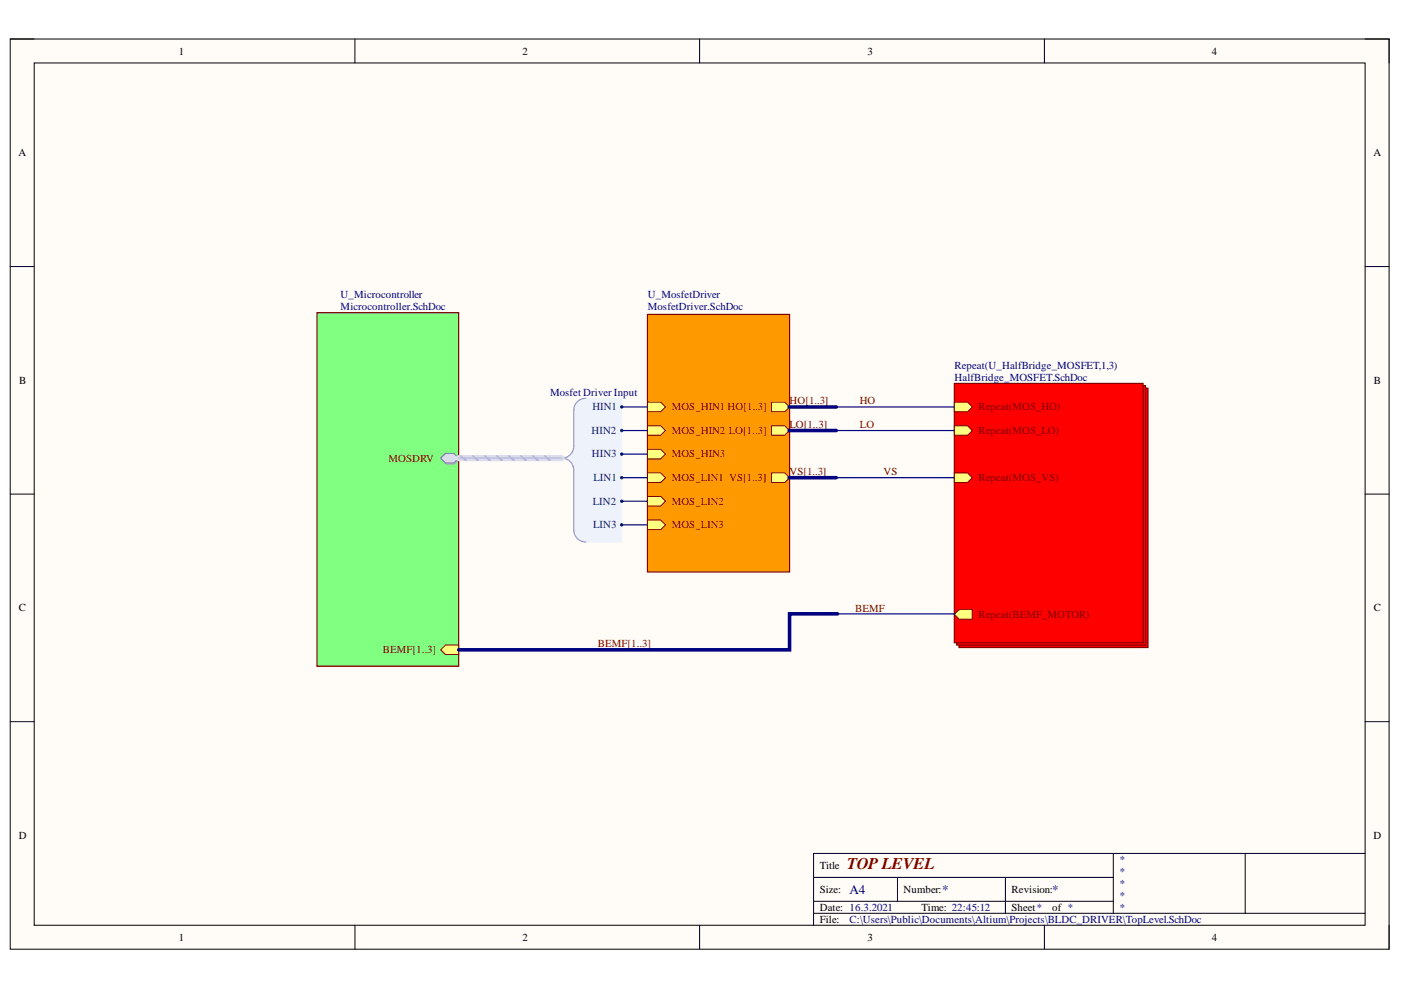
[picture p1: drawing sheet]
<svg xmlns="http://www.w3.org/2000/svg" width="297mm" height="210mm" viewBox="0 0 297 210" stroke-linecap="round" stroke-linejoin="round" font-family="sans-serif">
<path d="M2.2 8.3h292.3v193h-292.3z" fill-rule="evenodd" fill="#fffcf8"/>
<path d="M2.2 8.3h292.3v193h-292.3z" fill="none" stroke="#000" stroke-width=".21"/>
<path d="M7.3 13.3h282.1v182.9h-282.1z" fill-rule="evenodd" fill="#fffcf8"/>
<g fill="none" stroke="#000" stroke-width=".21">
<path d="M2.2 8.3h5.1M7.3 13.3h282.1v182.9h-282.1zM75.3 8.3v5M148.3 8.3v5M221.4 8.3v5M289.4 8.3h5.1v5M2.2 56.5h5.1M289.4 56.5h5.1M2.2 104.8h5.1M289.4 104.8h5.1M2.2 153h5.1M289.4 153h5.1"/>
<path d="M75.3 196.2v5.1M148.3 196.2v5.1M172.5 186h63.5M172.5 193.6h116.9M172.5 191.1h63.5M190.3 186v5.1M213.2 186v7.6M221.4 196.2v5.1M236 180.9v12.7M264 180.9v12.7M289.4 180.9h-116.9v15.3M294.5 196.2v5.1"/>
</g>
<path d="M67.2 66.3h30v75h-30z" fill-rule="evenodd" fill="#80ff80"/>
<path d="M67.2 66.3h30v75h-30z" fill="none" stroke="#800000" stroke-width=".25"/>
<path d="M94.6 96.4h1.8l1 1-1 1h-1.8l-1-1z" fill-rule="evenodd" fill="#bac0ca"/>
<path d="M94.6 96.4h1.8l1 1-1 1h-1.8l-1-1z" fill="none" stroke="#a6acb6" stroke-width=".21"/>
<path d="M94.4 96.1h1.8l1 1-1 1.1h-1.8l-1-1.1z" fill-rule="evenodd" fill="#d5e4ff"/>
<path d="M94.4 96.1h1.8l1 1-1 1.1h-1.8l-1-1.1z" fill="none" stroke="#71809b" stroke-width=".21"/>
<path d="M94.4 136.8h2.8v2h-2.8l-1-1z" fill-rule="evenodd" fill="#ffff80"/>
<path d="M94.4 136.8h2.8v2h-2.8l-1-1z" fill="none" stroke="#800000" stroke-width=".21"/>
<path d="M137.3 66.7h30.1v54.6h-30.1z" fill-rule="evenodd" fill="#f90"/>
<path d="M137.3 66.7h30.1v54.6h-30.1z" fill="none" stroke="#800000" stroke-width=".25"/>
<path d="M163.6 100.3h2.8l1 1-1 1h-2.8z" fill-rule="evenodd" fill="#ffff80"/>
<path d="M163.6 100.3h2.8l1 1-1 1h-2.8z" fill="none" stroke="#800000" stroke-width=".21"/>
<path d="M163.6 85.3h2.8l1 1-1 1h-2.8z" fill-rule="evenodd" fill="#ffff80"/>
<path d="M163.6 85.3h2.8l1 1-1 1h-2.8z" fill="none" stroke="#800000" stroke-width=".21"/>
<path d="M163.6 90.3h2.8l1 1-1 1h-2.8z" fill-rule="evenodd" fill="#ffff80"/>
<path d="M163.6 90.3h2.8l1 1-1 1h-2.8z" fill="none" stroke="#800000" stroke-width=".21"/>
<path d="M137.3 95.3h2.8l1 1-1 1h-2.8z" fill-rule="evenodd" fill="#ffff80"/>
<path d="M137.3 95.3h2.8l1 1-1 1h-2.8z" fill="none" stroke="#800000" stroke-width=".21"/>
<path d="M137.3 105.3h2.8l1 1-1 1h-2.8z" fill-rule="evenodd" fill="#ffff80"/>
<path d="M137.3 105.3h2.8l1 1-1 1h-2.8z" fill="none" stroke="#800000" stroke-width=".21"/>
<path d="M137.3 110.3h2.8l1 1-1 1h-2.8z" fill-rule="evenodd" fill="#ffff80"/>
<path d="M137.3 110.3h2.8l1 1-1 1h-2.8z" fill="none" stroke="#800000" stroke-width=".21"/>
<path d="M137.3 90.3h2.8l1 1-1 1h-2.8z" fill-rule="evenodd" fill="#ffff80"/>
<path d="M137.3 90.3h2.8l1 1-1 1h-2.8z" fill="none" stroke="#800000" stroke-width=".21"/>
<path d="M137.3 85.3h2.8l1 1-1 1h-2.8z" fill-rule="evenodd" fill="#ffff80"/>
<path d="M137.3 85.3h2.8l1 1-1 1h-2.8z" fill="none" stroke="#800000" stroke-width=".21"/>
<path d="M137.3 100.3h2.8l1 1-1 1h-2.8z" fill-rule="evenodd" fill="#ffff80"/>
<path d="M137.3 100.3h2.8l1 1-1 1h-2.8z" fill="none" stroke="#800000" stroke-width=".21"/>
<path d="M203.3 82.3h40.1v55h-40.1z" fill-rule="evenodd" fill="#f00"/>
<path d="M203.3 82.3h40.1v55h-40.1z" fill="none" stroke="#800000" stroke-width=".25"/>
<path d="M202.8 81.8h40.1v55h-40.1z" fill-rule="evenodd" fill="#f00"/>
<path d="M202.8 81.8h40.1v55h-40.1z" fill="none" stroke="#800000" stroke-width=".25"/>
<path d="M202.3 81.3h40.1v55h-40.1z" fill-rule="evenodd" fill="#f00"/>
<path d="M202.3 81.3h40.1v55h-40.1z" fill="none" stroke="#800000" stroke-width=".25"/>
<path d="M202.3 100.3h2.8l1.1 1-1.1 1h-2.8z" fill-rule="evenodd" fill="#ffff80"/>
<path d="M202.3 100.3h2.8l1.1 1-1.1 1h-2.8z" fill="none" stroke="#800000" stroke-width=".21"/>
<path d="M202.3 85.3h2.8l1.1 1-1.1 1h-2.8z" fill-rule="evenodd" fill="#ffff80"/>
<path d="M202.3 85.3h2.8l1.1 1-1.1 1h-2.8z" fill="none" stroke="#800000" stroke-width=".21"/>
<path d="M202.3 90.3h2.8l1.1 1-1.1 1h-2.8z" fill-rule="evenodd" fill="#ffff80"/>
<path d="M202.3 90.3h2.8l1.1 1-1.1 1h-2.8z" fill="none" stroke="#800000" stroke-width=".21"/>
<path d="M203.3 129.3h2.9v2h-2.9l-1-1z" fill-rule="evenodd" fill="#ffff80"/>
<path d="M203.3 129.3h2.9v2h-2.9l-1-1z" fill="none" stroke="#800000" stroke-width=".21"/>
<path d="M122 85.7l.9-.9 1.3-.4h7.6v30.5h-7.6l-1.3-.3-.9-1-.4-1.2v-13.4l-.6-1-1.3-.9 1.3-.8 .6-1.1v-8.2z" fill-rule="evenodd" fill="#edf2fb"/>
<path d="M122 85.7l.9-.9 1.3-.4h7.6v30.5h-7.6l-1.3-.3-.9-1-.4-1.2v-13.4l-.6-1-1.3-.9 1.3-.8 .6-1.1v-8.2z" fill="none" stroke="#edf2fb" stroke-width=".21"/>
<path d="M124.2 84.4a2.54 2.54 0 0 0-2.6 2.6v7.6a2.54 2.54 0 0 1-2.5 2.5 2.54 2.54 0 0 1 2.5 2.6v12.7a2.54 2.54 0 0 0 2.6 2.5" fill="none" stroke="#8f9ec9" stroke-width=".25"/>
<circle cx="131.8" cy="86.3" r=".25" fill="#003a70"/>
<circle cx="131.8" cy="86.3" r=".25" fill="none" stroke="#003a70" stroke-width=".21"/>
<circle cx="131.8" cy="91.3" r=".25" fill="#003a70"/>
<circle cx="131.8" cy="91.3" r=".25" fill="none" stroke="#003a70" stroke-width=".21"/>
<circle cx="131.8" cy="96.3" r=".25" fill="#003a70"/>
<circle cx="131.8" cy="96.3" r=".25" fill="none" stroke="#003a70" stroke-width=".21"/>
<circle cx="131.8" cy="101.3" r=".25" fill="#003a70"/>
<circle cx="131.8" cy="101.3" r=".25" fill="none" stroke="#003a70" stroke-width=".21"/>
<circle cx="131.8" cy="106.3" r=".25" fill="#003a70"/>
<circle cx="131.8" cy="106.3" r=".25" fill="none" stroke="#003a70" stroke-width=".21"/>
<circle cx="131.8" cy="111.3" r=".25" fill="#003a70"/>
<circle cx="131.8" cy="111.3" r=".25" fill="none" stroke="#003a70" stroke-width=".21"/>
<path d="M131.8 96.3h5.5M131.8 91.3h5.5M131.8 86.3h5.5M177.3 91.3h25M177.3 86.3h25M131.8 111.3h5.5M131.8 106.3h5.5M131.8 101.3h5.5M177.3 101.3h25M177.6 130.2h24.7v.1" fill="none" stroke="#000080" stroke-width=".25"/>
<path d="M167.3 86.3h10M167.3 91.3h10M167.3 101.3h10M177.6 130.2h-10.2v7.6h-70.2" fill="none" stroke="#000080" stroke-width=".76"/>
<path d="M97.2 97.1h21.9" fill="none" stroke="#cbdaff" stroke-width="1.3"/>
<path d="M97.8 96.7l1 .9M100.3 96.7l1 .9M102.8 96.7l1.1 .9M105.4 96.7l1 .9M107.9 96.7l1 .9M110.5 96.7l1 .9M113 96.7l1 .9M115.5 96.7l1.1 .9" fill="none" stroke="#adbce7" stroke-width=".38"/>
<path d="M97.2 97.1h21.9" fill="none" stroke="#adbce7" stroke-width=".25"/>
<text font-size="3.5" fill="#800000" x="179.6" y="184.3">TOP LEVEL</text>
<g font-size="2.8" fill="#000080">
<text x="180.1" y="189.5">A4</text>
<text x="199.8" y="189.5">*</text>
<text x="223.1" y="189.5">*</text>
</g>
<g font-size="2.3">
<text x="37.9" y="11.6">1</text>
<text x="110.8" y="11.6">2</text>
<text x="183.9" y="11.6">3</text>
<text x="256.9" y="11.6">4</text>
<text x="3.9" y="33.1">A</text>
<text x="291.2" y="33.1">A</text>
<text x="4.1" y="81.4">B</text>
<text x="291.3" y="81.4">B</text>
<text x="4" y="129.6">C</text>
<text x="291.3" y="129.6">C</text>
<text x="4" y="177.8">D</text>
<text x="291.2" y="177.8">D</text>
<text x="173.8" y="184.3">Title</text>
<text x="173.8" y="189.3">Size:</text>
<text x="191.6" y="189.3">Number:</text>
<text x="214.5" y="189.3">Revision:</text>
<text x="173.8" y="193.1">Date: 16.3.2021</text>
<text x="173.8" y="195.7">File:</text>
<text x="195.4" y="193.1">Time: 22:45:12</text>
<text x="214.5" y="193.1">Sheet*</text>
<text x="223.1" y="193.1">of *</text>
<text x="37.9" y="199.5">1</text>
<text x="110.8" y="199.5">2</text>
<text x="183.9" y="199.5">3</text>
<text x="256.9" y="199.5">4</text>
</g>
<g font-size="2.3" fill="#000080">
<text x="72.2" y="63.3">U_Microcontroller</text>
<text x="72.2" y="65.7">Microcontroller.SchDoc</text>
<text x="137.3" y="63.3">U_MosfetDriver</text>
<text x="137.3" y="65.7">MosfetDriver.SchDoc</text>
<text x="116.6" y="83.9">Mosfet Driver Input</text>
<text x="202.4" y="78.2">Repeat(U_HalfBridge_MOSFET,1,3)</text>
<text x="202.4" y="80.8">HalfBridge_MOSFET.SchDoc</text>
<text x="237.3" y="183">*</text>
<text x="237.3" y="185.5">*</text>
<text x="237.3" y="188.1">*</text>
<text x="237.3" y="190.6">*</text>
<text x="180.1" y="195.7">C:\Users\Public\Documents\Altium\Projects\BLDC_DRIVER\TopLevel.SchDoc</text>
<text x="237.3" y="193.1">*</text>
</g>
<g font-size="2.3" fill="#003a70">
<text x="125.6" y="87">HIN1</text>
<text x="125.4" y="92">HIN2</text>
<text x="125.5" y="97">HIN3</text>
<text x="125.7" y="107">LIN2</text>
<text x="125.8" y="102.1">LIN1</text>
<text x="125.8" y="112">LIN3</text>
</g>
<g font-size="2.3" fill="#800000">
<text x="142.4" y="87">MOS_HIN1 HO[1..3]</text>
<text x="167.4" y="85.7">HO[1..3]</text>
<text x="182.3" y="85.7">HO</text>
<text x="207.5" y="87">Repeat(MOS_HO)</text>
<text x="142.4" y="92">MOS_HIN2 LO[1..3]</text>
<text x="167.4" y="90.7">LO[1..3]</text>
<text x="182.3" y="90.7">LO</text>
<text x="207.5" y="92">Repeat(MOS_LO)</text>
<text x="82.4" y="97.9">MOSDRV</text>
<text x="142.4" y="97">MOS_HIN3</text>
<text x="167.4" y="100.8">VS[1..3]</text>
<text x="187.3" y="100.8">VS</text>
<text x="142.4" y="107">MOS_LIN2</text>
<text x="142.4" y="102.1">MOS_LIN1 VS[1..3]</text>
<text x="207.5" y="102.1">Repeat(MOS_VS)</text>
<text x="142.4" y="112">MOS_LIN3</text>
<text x="181.3" y="129.8">BEMF</text>
<text x="207.5" y="131">Repeat(BEMF_MOTOR)</text>
<text x="126.8" y="137.3">BEMF[1..3]</text>
<text x="81.2" y="138.5">BEMF[1..3]</text>
</g>
</svg>
